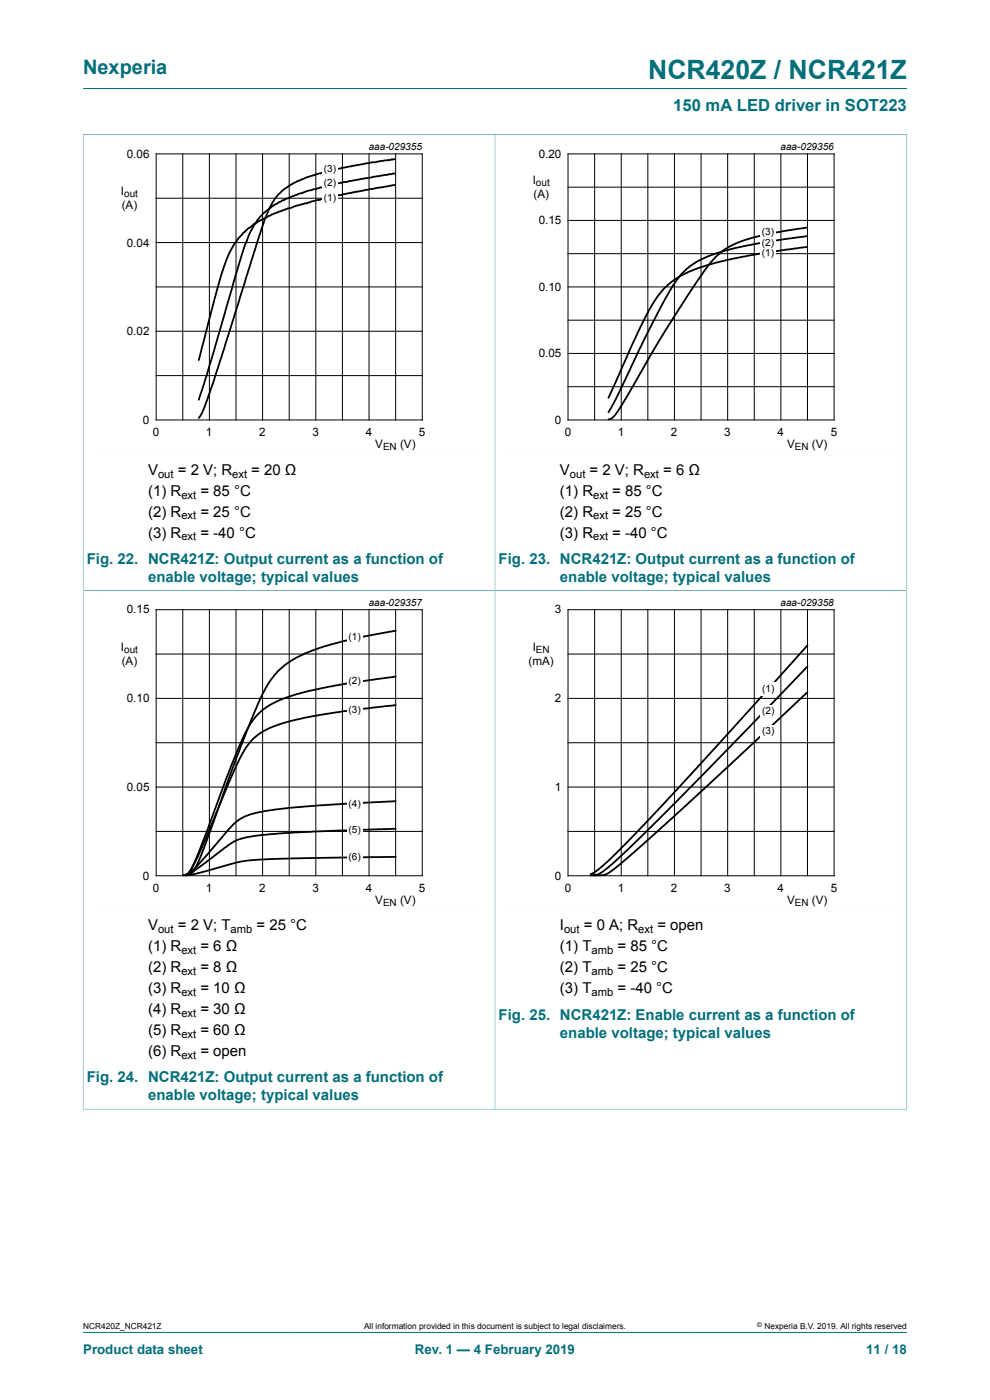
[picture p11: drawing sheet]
<svg xmlns="http://www.w3.org/2000/svg" width="210mm" height="297mm" viewBox="0 0 210 297" stroke-linecap="round" stroke-linejoin="round" font-family="sans-serif">
<path d="M17.6 18.8h174.8M17.6 28.5v96.8h87.4v-96.7h-87.4" fill="none" stroke="#036f7b" stroke-width=".21"/>
<g fill="none" stroke="#000" stroke-width=".21">
<path d="M33.1 32.6h56.5v56.5h-56.5zM38.8 32.6v56.5M44.4 32.6v56.5M50.1 32.6v56.5M55.7 32.6v56.5M61.3 32.6v56.5M67 32.6v56.5M72.6 32.6v56.5M78.3 32.6v56.5M83.9 32.6v56.5M33.1 42.1h56.5M33.1 51.5h56.5"/>
<path d="M33.1 60.9h56.5M33.1 70.3h56.5M33.1 79.7h56.5"/>
</g>
<path d="M102.3 29.8h-81.9v66.3h81.9" fill="none" stroke="#fefefe" stroke-width=".21"/>
<path d="M83.8 33.8l-4.3 .6h-.5l-6.5 1.2-6.5 1.7-2.9 1.1-1.6 .9-1.6 1.1-1.6 1.7-1.1 1.9-1.1 2.7-10.9 34.4-1.8 5.3-.7 1.5-.5 .8M83.8 36.8l-9.7 1.6-3.8 .8-5.4 1.4-4.3 1.6-1.5 .7-1.4 .9-2.5 2.2-1.1 1.5-.9 1.6-1.3 3.1-7 24-2.7 8.6M83.8 39.2l-5.4 .9-2.7 .6-.3-.1-4.2 .9-1.2 .4h-.4l-8.6 2.3-3.3 1.3-2.5 1.3-1.1 .7h-.2l-2.3 1.9-1.1 1.3-1.1 1.7-.9 1.7-.9 2.3-1.6 5.3-3.8 14.7" fill="none" stroke="#000" stroke-width=".38"/>
<g fill="#fefefe">
<path d="M68.4 34.6h3.3v2.8h-3.3z"/>
<path d="M68.4 37.6h3.3v2.8h-3.3z"/>
<path d="M68.4 40.6h3.3v2.9h-3.3z"/>
</g>
<path d="M192.4 28.5v96.8h-87.4v-96.7h87.4" fill="none" stroke="#036f7b" stroke-width=".21"/>
<path d="M189.6 29.8h-81.8v66.3h81.8" fill="none" stroke="#fefefe" stroke-width=".21"/>
<g fill="none" stroke="#000" stroke-width=".21">
<path d="M120.5 32.6h56.4v56.5h-56.4zM120.5 39.7h56.4M126.1 32.6v56.5M131.8 32.6v56.5M137.4 32.6v56.5M143.1 32.6v56.5M148.7 32.6v56.5M154.4 32.6v56.5M160 32.6v56.5M165.6 32.6v56.5M171.3 32.6v56.5M120.5 53.8h56.4"/>
<path d="M120.5 46.8h56.4M120.5 75h56.4M120.5 67.9h56.4M120.5 60.9h56.4M120.5 82h56.4"/>
</g>
<path d="M171.2 48.3l-8.5 1.4-4.8 1.3-3.4 1.4-1.2 .8-1.5 1.3-2.5 3.1-6.4 9.7-4 6.6-7.6 12.9a3.8 3.8 0 0 1-2.2 2.2M171.2 50.1l-9 1.3-4.5 .8-3.9 1-3.6 1.2-1.8 .8-1.4 .9-1.5 1.1-2 2.3-2.3 3.8-4.7 9-5.9 12.3-1.5 2.9M171.2 52.4l-12 1.7-7.2 1.6-5.8 1.9-1.9 1-1.8 1.2-1.5 1.3-1 1.1-1 1.4-1.8 3-2.7 5.7-5.4 12.1" fill="none" stroke="#000" stroke-width=".38"/>
<g fill="#fefefe">
<path d="M161.4 52.6h3.2v2.7h-3.2z"/>
<path d="M161.4 48h3.2v2.6h-3.2z"/>
<path d="M161.4 50.6h3.2v2.2h-3.2z"/>
</g>
<path d="M17.6 235.3h87.4v-110h-87.4v110.1" fill="none" stroke="#036f7b" stroke-width=".21"/>
<g fill="none" stroke="#000" stroke-width=".21">
<path d="M33.1 129.3h56.5v56.5h-56.5zM33.1 138.7h56.5M38.8 129.3v56.5M44.4 129.3v56.5M50.1 129.3v56.5M55.7 129.3v56.5M61.3 129.3v56.5M67 129.3v56.5M72.6 129.3v56.5M78.3 129.3v56.5M83.9 129.3v56.5M33.1 148.2h56.5"/>
<path d="M33.1 157.6h56.5M33.1 167h56.5M33.1 176.4h56.5"/>
</g>
<path d="M102.3 126.5h-81.9v66.3h81.9" fill="none" stroke="#fefefe" stroke-width=".21"/>
<path d="M83.9 133.8l-9 1.7-4.5 1.2-3.9 1.2-3.6 1.6-1.8 1.1-1.4 1.2-1.5 1.5-2 2.9-2.4 5.2-3.7 9.6-6.8 18.9-1.4 3.4a3.9 3.9 0 0 1-1.9 2.3l-1 .1M83.9 143.5l-11.3 1.6-7.9 1.7-2.9 .8-3.2 1.2-1.8 1-1.4 1.1-1.3 1.3-1 1.4-2.1 4.2-3 7.3-4.7 12.8-2.3 5.5a3 3 0 0 1-2 2.2M83.9 149.6l-10.8 1.3-9.5 1.6-5.4 1.5-2.3 1.1-1.3 .9-.9 .7-1.2 1.4-1.7 2.9-2.5 5.7-4.8 11.5-2.4 5.2a3.2 3.2 0 0 1-2.1 2.2M83.9 170l-10.6 .5-10.8 .8-6.1 .7-3.3 .8-1.9 .8-1.8 1.4-5.4 6.3-3.1 3.3a3.1 3.1 0 0 1-1.9 1M83.9 175.8l-21.4 .8-7.2 .6-3.2 .5-1.8 .5-1.1 .6-7.5 5.6-1.3 .8-1.4 .4M83.9 181.8l-22.3 .3-8.6 .4-2.8 .5-8.5 2.3-2.7 .4" fill="none" stroke="#000" stroke-width=".38"/>
<g fill="#fefefe">
<path d="M73.7 133.8h3.2v2.9h-3.2z"/>
<path d="M73.7 149.3h3.2v2.8h-3.2z"/>
<path d="M73.7 143.2h3.2v2.8h-3.2z"/>
<path d="M73.7 169.2h3.2v2.8h-3.2z"/>
<path d="M73.7 174.8h3.2v2.9h-3.2z"/>
<path d="M73.7 180.5h3.2v2.8h-3.2z"/>
</g>
<path d="M192.4 235.3h-87.4v-110h87.4v110.1" fill="none" stroke="#036f7b" stroke-width=".21"/>
<g fill="none" stroke="#000" stroke-width=".21">
<path d="M120.5 129.3h56.4v56.5h-56.4zM120.5 138.7h56.4M126.1 129.3v56.5M131.8 129.3v56.5M137.4 129.3v56.5M143.1 129.3v56.5M148.7 129.3v56.5M154.4 129.3v56.5M160 129.3v56.5M165.6 129.3v56.5M171.3 129.3v56.5M120.5 148.2h56.4"/>
<path d="M120.5 157.6h56.4M120.5 167h56.4M120.5 176.4h56.4"/>
</g>
<path d="M189.6 126.5h-81.8v66.3h81.8" fill="none" stroke="#fefefe" stroke-width=".21"/>
<path d="M171.3 136.9l-18.8 20.8-13.8 15.1-9.7 9.9-2.3 1.9-1.4 .9M171.3 141.4l-27.8 28.6-9.7 9.7-5.4 4.8a3.9 3.9 0 0 1-3.1 1.2h1.4a4.6 4.6 0 0 0 3.9-1.6l4.8-4.1 9.1-8.2 26.8-25" fill="none" stroke="#000" stroke-width=".38"/>
<g fill="#fefefe">
<path d="M161.4 153.9h3.2v2.8h-3.2z"/>
<path d="M161.4 149.5h3.2v2.9h-3.2z"/>
<path d="M161.4 144.8h3.2v2.8h-3.2z"/>
</g>
<path d="M17.6 282.6h174.8" fill="none" stroke="#036f7b" stroke-width=".21"/>
<text font-size="5.6" fill="#036f7b" x="137.5" y="16.8">NCR420Z / NCR421Z</text>
<text font-size="4.2" fill="#036f7b" x="17.6" y="15.6">Nexperia</text>
<text font-size="3.5" fill="#036f7b" x="142.8" y="23.7">150 mA LED driver in SOT223</text>
<g font-size="3.2">
<text x="31.4" y="100.7">V</text>
<text x="37.7" y="100.7">= 2 V; R</text>
<text x="53.3" y="100.7">= 20 Ω</text>
<text x="118.8" y="100.7">V</text>
<text x="125.1" y="100.7">= 2 V; R</text>
<text x="140.7" y="100.7">= 6 Ω</text>
<text x="31.4" y="105.1">(1) R</text>
<text x="42.5" y="105.1">= 85 °C</text>
<text x="118.8" y="105.1">(1) R</text>
<text x="129.9" y="105.1">= 85 °C</text>
<text x="31.4" y="109.6">(2) R</text>
<text x="42.5" y="109.6">= 25 °C</text>
<text x="118.8" y="109.6">(2) R</text>
<text x="129.9" y="109.6">= 25 °C</text>
<text x="31.4" y="114">(3) R</text>
<text x="42.5" y="114">= -40 °C</text>
<text x="118.8" y="114">(3) R</text>
<text x="129.9" y="114">= -40 °C</text>
<text x="31.4" y="197.4">V</text>
<text x="37.7" y="197.4">= 2 V; T</text>
<text x="54.4" y="197.4">= 25 °C</text>
<text x="118.8" y="197.4">I</text>
<text x="123.8" y="197.4">= 0 A; R</text>
<text x="139.4" y="197.4">= open</text>
<text x="31.4" y="201.8">(1) R</text>
<text x="42.5" y="201.8">= 6 Ω</text>
<text x="118.8" y="201.8">(1) T</text>
<text x="131" y="201.8">= 85 °C</text>
<text x="31.4" y="206.3">(2) R</text>
<text x="42.5" y="206.3">= 8 Ω</text>
<text x="118.8" y="206.3">(2) T</text>
<text x="131" y="206.3">= 25 °C</text>
<text x="31.4" y="210.7">(3) R</text>
<text x="31.4" y="215.2">(4) R</text>
<text x="42.5" y="210.7">= 10 Ω</text>
<text x="42.5" y="215.2">= 30 Ω</text>
<text x="118.8" y="210.7">(3) T</text>
<text x="131" y="210.7">= -40 °C</text>
<text x="31.4" y="219.6">(5) R</text>
<text x="42.5" y="219.6">= 60 Ω</text>
<text x="31.4" y="224.1">(6) R</text>
<text x="42.5" y="224.1">= open</text>
</g>
<g font-size="3.2" fill="#036f7b">
<text x="18.4" y="119.6">Fig. 22. NCR421Z: Output current as a function of</text>
<text x="105.8" y="119.6">Fig. 23. NCR421Z: Output current as a function of</text>
<text x="31.4" y="123.4">enable voltage; typical values</text>
<text x="118.8" y="123.4">enable voltage; typical values</text>
<text x="105.8" y="216.3">Fig. 25. NCR421Z: Enable current as a function of</text>
<text x="118.8" y="220.1">enable voltage; typical values</text>
<text x="18.4" y="229.6">Fig. 24. NCR421Z: Output current as a function of</text>
<text x="31.4" y="233.4">enable voltage; typical values</text>
</g>
<g font-size="2.8" fill="#036f7b">
<text x="17.6" y="287.2">Product data sheet</text>
<text x="88" y="287.2">Rev. 1 — 4 February 2019</text>
<text x="183.7" y="287.2">11 / 18</text>
</g>
<g font-size="2.5">
<text x="26.9" y="33.4">0.06</text>
<text x="114.3" y="33.4">0.20</text>
<text x="25.6" y="41.4">I</text>
<text x="113" y="39">I</text>
<text x="113.2" y="42">(A)</text>
<text x="25.8" y="44.3">(A)</text>
<text x="114.3" y="47.5">0.15</text>
<text x="26.9" y="52.3">0.04</text>
<text x="114.3" y="61.7">0.10</text>
<text x="26.9" y="71.1">0.02</text>
<text x="114.3" y="75.8">0.05</text>
<text x="30.3" y="89.9">0</text>
<text x="117.7" y="89.9">0</text>
<text x="32.4" y="92.4">0</text>
<text x="43.7" y="92.4">1</text>
<text x="55" y="92.4">2</text>
<text x="66.3" y="92.4">3</text>
<text x="77.6" y="92.4">4</text>
<text x="79.6" y="95">V</text>
<text x="84.9" y="95">(V)</text>
<text x="88.9" y="92.4">5</text>
<text x="119.8" y="92.4">0</text>
<text x="131" y="92.4">1</text>
<text x="142.3" y="92.4">2</text>
<text x="153.6" y="92.4">3</text>
<text x="164.9" y="92.4">4</text>
<text x="167" y="95">V</text>
<text x="172.2" y="95">(V)</text>
<text x="176.2" y="92.4">5</text>
<text x="26.9" y="130.1">0.15</text>
<text x="117.7" y="130.1">3</text>
<text x="25.6" y="138.1">I</text>
<text x="25.8" y="141">(A)</text>
<text x="112.1" y="141">(mA)</text>
<text x="113" y="138.1">I</text>
<text x="26.9" y="149">0.10</text>
<text x="117.7" y="149">2</text>
<text x="26.9" y="167.8">0.05</text>
<text x="117.7" y="167.8">1</text>
<text x="30.3" y="186.6">0</text>
<text x="32.4" y="189.1">0</text>
<text x="43.7" y="189.1">1</text>
<text x="55" y="189.1">2</text>
<text x="66.3" y="189.1">3</text>
<text x="77.6" y="189.1">4</text>
<text x="79.6" y="191.7">V</text>
<text x="84.9" y="191.7">(V)</text>
<text x="88.9" y="189.1">5</text>
<text x="117.7" y="186.6">0</text>
<text x="119.8" y="189.1">0</text>
<text x="131" y="189.1">1</text>
<text x="142.3" y="189.1">2</text>
<text x="153.6" y="189.1">3</text>
<text x="164.9" y="189.1">4</text>
<text x="167" y="191.7">V</text>
<text x="172.2" y="191.7">(V)</text>
<text x="176.2" y="189.1">5</text>
</g>
<g font-size="2.4">
<text x="33.5" y="101.3">out</text>
<text x="49.3" y="101.3">ext</text>
<text x="120.9" y="101.3">out</text>
<text x="136.6" y="101.3">ext</text>
<text x="38.5" y="105.8">ext</text>
<text x="125.8" y="105.8">ext</text>
<text x="38.5" y="110.2">ext</text>
<text x="125.8" y="110.2">ext</text>
<text x="38.5" y="114.6">ext</text>
<text x="125.8" y="114.6">ext</text>
<text x="33.5" y="198">out</text>
<text x="38.5" y="202.4">ext</text>
<text x="48.9" y="198">amb</text>
<text x="119.7" y="198">out</text>
<text x="125.5" y="202.4">amb</text>
<text x="135.4" y="198">ext</text>
<text x="38.5" y="206.9">ext</text>
<text x="125.5" y="206.9">amb</text>
<text x="38.5" y="211.3">ext</text>
<text x="38.5" y="215.8">ext</text>
<text x="125.5" y="211.3">amb</text>
<text x="38.5" y="220.2">ext</text>
<text x="38.5" y="224.7">ext</text>
</g>
<g font-size="2.1">
<text x="78.2" y="31.8">aaa-029355</text>
<text x="165.6" y="31.8">aaa-029356</text>
<text x="26.3" y="41.9">out</text>
<text x="68.7" y="36.6">(3)</text>
<text x="68.7" y="39.5">(2)</text>
<text x="113.7" y="39.5">out</text>
<text x="68.7" y="42.6">(1)</text>
<text x="161.6" y="49.9">(3)</text>
<text x="161.6" y="52.2">(2)</text>
<text x="161.6" y="54.4">(1)</text>
<text x="81.3" y="95.5">EN</text>
<text x="168.6" y="95.5">EN</text>
<text x="78.2" y="128.5">aaa-029357</text>
<text x="165.6" y="128.5">aaa-029358</text>
<text x="74" y="135.8">(1)</text>
<text x="26.3" y="138.6">out</text>
<text x="113.7" y="138.6">EN</text>
<text x="74" y="145.1">(2)</text>
<text x="161.7" y="146.7">(1)</text>
<text x="74" y="151.2">(3)</text>
<text x="161.7" y="155.8">(3)</text>
<text x="161.7" y="151.5">(2)</text>
<text x="74" y="171.2">(4)</text>
<text x="74" y="176.8">(5)</text>
<text x="74" y="182.4">(6)</text>
<text x="81.3" y="192.2">EN</text>
<text x="168.6" y="192.2">EN</text>
</g>
<g font-size="1.8">
<text x="17.6" y="282">NCR420Z_NCR421Z</text>
<text x="77.2" y="282">All information provided in this document is subject to legal disclaimers.</text>
<text x="162.2" y="282">Nexperia B.V. 2019. All rights reserved</text>
</g>
<text font-size="1.4" x="160.6" y="281.6">©</text>
</svg>
